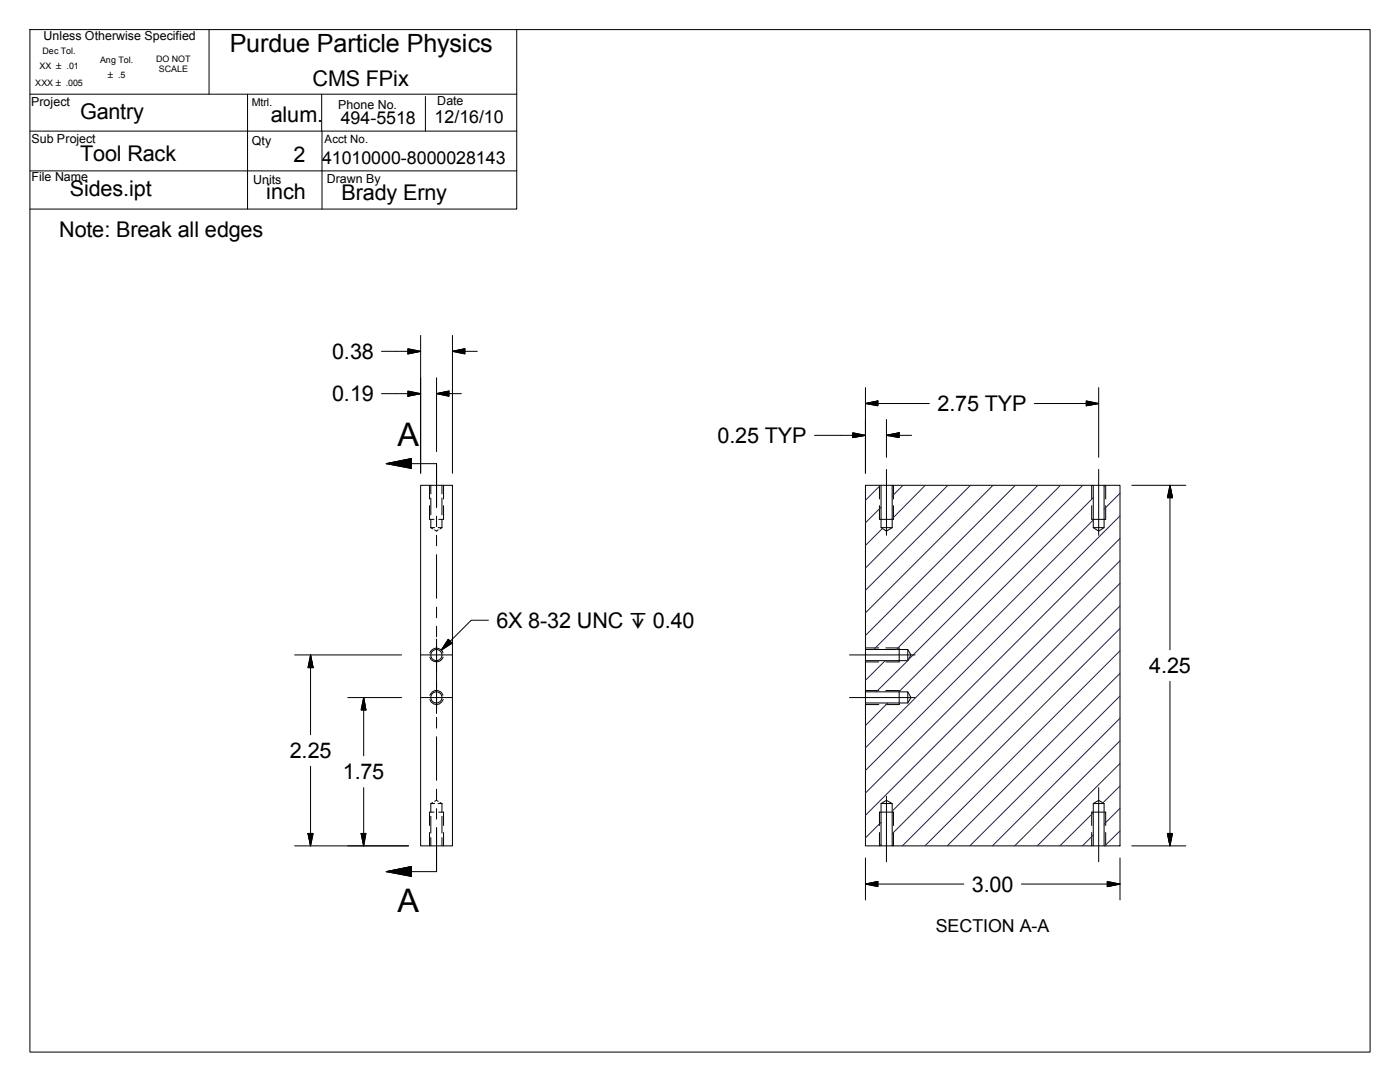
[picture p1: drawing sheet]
<svg xmlns="http://www.w3.org/2000/svg" width="279mm" height="216mm" viewBox="0 0 279 216" stroke-linecap="round" stroke-linejoin="round" font-family="sans-serif">
<!-- layer: Hidden Edges(ANSI) -->
<g fill="none" stroke="#000" stroke-width=".2">
<path d="M85.7 96.8v2.8M86 96.8v1.8M86 99.4v3.3M88.2 96.8v1.8M88.2 99.4v3.3M88.5 96.8v2.8M85.7 100.9v2.7h.9M86 105.3h.7M86 105.3l.4 .2M86 103.6v1.7M86.7 105.7l.4 .3 .3-.3M87.4 105.3h.8"/>
<path d="M88.2 105.3l-.4 .2M88.2 103.6v1.7M88.5 100.9v2.7h-.9M86.7 159.9l.4-.2 .3 .2M85.7 166.1v2.7M86 160.3v1.8M86 162.9v3.3M86 167.1v1.7M86 160.3h.7M86.4 160.1l-.4 .2M86.6 162.1h-.9v2.6M87.4 160.3h.8"/>
<path d="M87.6 162.1h.9v2.6M87.8 160.1l.4 .2M88.2 160.3v1.8M88.2 162.9v3.3M88.2 167.1v1.7M88.5 166.1v2.7"/>
</g>
<!-- layer: Visible Edges(ANSI) -->
<g fill="none" stroke="#000" stroke-width=".2">
<path d="M83.9 96.8h6.4v72h-6.4zM172.7 96.8h3.1v8.5l1.1 .7 1.2-.7v-8.5h40.1v8.5l1.1 .7 1-.7v-8.5h3.2v72h-3.2v-8.5l-1-.6-1.1 .6v8.5h-40.1v-8.5l-1.2-.6-1.1 .6v8.5h-3.1v-28.5h8.5l.6-1.1-.6-1.2h-8.5v-6.2h8.5l.6-1.1-.6-1.1h-8.5zM175.8 96.8h2.3M218.2 96.8h2.1M175.5 103.6h2.8M175.8 105.3h2.3M217.9 103.6h2.8M218.2 105.3h2.1M172.7 129.6v2.2M172.7 138v2.3M179.5 129.3v2.8M179.5 137.8v2.8"/>
<path d="M181.2 129.6v2.2M181.2 138v2.3M175.5 162.1h2.8M175.8 160.3h2.3M175.8 168.8h2.3M217.9 162.1h2.8M218.2 160.3h2.1M218.2 168.8h2.1"/>
<circle cx="87.1" cy="139.2" r="1.11"/>
<circle cx="87.1" cy="130.7" r="1.11"/>
</g>
<!-- layer: Threads(ANSI) -->
<g fill="none" stroke="#000" stroke-width=".2">
<path d="M175.5 96.8v2.8M178.3 96.8v2.8M217.9 96.8v2.8M220.7 96.8v2.8M175.5 100.9v2.7M178.3 100.9v2.7M217.9 100.9v2.7M220.7 100.9v2.7M85.8 139.6a1.38 1.38 0 0 0 1.3 1 1.38 1.38 0 0 0 1.4-1M85.8 138.7a1.35 1.35 0 0 1 1.3-.9 1.35 1.35 0 0 1 1.3 .9M85.8 131.1a1.41 1.41 0 0 0 1.3 1 1.41 1.41 0 0 0 1.4-1M85.8 130.3a1.35 1.35 0 0 1 1.3-1 1.35 1.35 0 0 1 1.3 1"/>
<path d="M172.7 129.3h2.7M172.7 132.1h2.7M172.7 137.8h2.7M176.8 129.3h2.7M176.8 132.1h2.7M176.8 137.8h2.7M172.7 140.6h2.7M176.8 140.6h2.7M175.5 162.1v2.6M175.5 166.1v2.7M178.3 162.1v2.6M178.3 166.1v2.7"/>
<path d="M217.9 162.1v2.6M217.9 166.1v2.7M220.7 162.1v2.6M220.7 166.1v2.7"/>
</g>
<!-- layer: Section View Lines(ANSI) -->
<g fill="none" stroke="#000" stroke-width=".2">
<path d="M77.1 92.5l5-1v2zM77.1 92.5h10v8.7M87.1 103v2.1M87.1 106.8v2.1M87.1 110.7v8.7M87.1 121.2v2.1M87.1 125v2.1M87.1 128.8v8.7M87.1 139.3v2.1M87.1 143.1v2.2M87.1 147v8.7M87.1 157.5v2.1"/>
<path d="M77.1 173.9l5-1v2zM87.1 161.4v2M87.1 165.2v8.7h-10"/>
</g>
<path d="M77.1 92.5l5-1zM77.1 92.5l5-1v2zM77.1 173.9l5-1zM77.1 173.9l5-1v2z" fill="#000" stroke="#000" stroke-width=".2"/>
<!-- layer: Sketch Geometry(ANSI) -->
<path d="M6 5.9h267.4v204h-267.4zM6 18.8h97.1M41.7 5.9v12.9M49.4 18.8v22.9M64.2 18.8v7.4M84.9 19.2v7M103.1 5.9v35.8h-97.1M6 26.2h97.1M6 34.1h97.1M64.3 26.2v15.5" fill="none" stroke="#000" stroke-width=".2"/>
<!-- layer: Hatch -->
<g fill="none" stroke="#1e1e47" stroke-width=".2">
<path d="M175.7 96.8l-3 3M180.2 96.8l-2.1 2.2M184.7 96.8l-6.6 6.7M189.2 96.8l-16.5 16.5M193.7 96.8l-21 21M198.2 96.8l-25.5 25.5M202.6 96.8l-29.9 30M207.1 96.8l-32.7 32.8M211.6 96.8l-32.7 32.8M216.1 96.8l-34.9 35M218.2 99.3l-38.8 38.7M220.6 96.8l-.3 .3"/>
<path d="M223.5 98.4l-3.2 3.2M175.8 101.2l-3.1 3.1M176.1 105.5l-3.4 3.3M218.2 103.8l-45.5 45.4M223.5 116.4l-45.4 45.5M223.5 111.9l-50.8 50.8M223.5 107.4l-50.8 50.8M223.5 102.9l-50.8 50.8M176.7 131.8l-4 4M181.2 131.8l-6.3 6.2M223.5 138.9l-30 29.9M223.5 134.4l-34.5 34.4"/>
<path d="M223.5 129.9l-38.9 38.9M223.5 125.4l-43.4 43.4M223.5 120.9l-45.4 45.5M177.2 140.3l-4.5 4.5M223.5 156.8l-3.4 3.4M223.5 152.3l-16.5 16.5M223.5 147.8l-21 21M223.5 143.3l-25.4 25.5M175.8 168.5l-.2 .3M175.8 164.1l-3.1 3.1M218.2 166.6l-2.2 2.2M218.2 162.2l-6.7 6.6"/>
<path d="M223.5 165.8l-3 3M223.5 161.3l-3.2 3.2"/>
</g>
<!-- layer: Center Mark(ANSI) -->
<path d="M83.9 130.7h6.4M83.9 139.2h6.4M87.1 127.5v6.4M87.1 136v6.4" fill="none" stroke="#000" stroke-width=".2"/>
<!-- layer: Centerline(ANSI) -->
<path d="M176.9 93.7v13.1M219.3 93.7v13.1M169.5 130.7h13.1M169.5 139.2h13.1M176.9 158.9v13.1M219.3 157.2v14.8" fill="none" stroke="#000" stroke-width=".2"/>
<!-- layer: Dimensions(ANSI) -->
<g fill="none" stroke="#000" stroke-width=".2">
<path d="M76.1 78.5h7.8M76.1 70.1h7.8M81.4 78l2.5 .5-2.5 .6zM81.4 69.6l2.5 .5-2.5 .5zM83.9 66.9v27.5M87.1 78.5l2.5-.5v1.1zM87.1 78.5h5M87.1 75.4v14.7M90.3 70.1l2.5-.5v1zM90.3 70.1h4.9M90.3 66.9v27.5M172.7 77.3v17.1"/>
<path d="M219.3 77.3v13.9M162.6 86.9h10.1M170.2 86.4l2.5 .5-2.5 .4zM172.7 80.5l2.5-.5v1zM172.7 80.5h12.8M176.9 86.9l2.6-.5v.9zM176.9 86.9h5M176.9 83.7v7.5M206.4 80.5h12.9M216.8 80l2.5 .5-2.5 .5zM225.9 96.8h10.8M233.5 96.8l.5 2.5h-1z"/>
<path d="M233.5 96.8v32.9M58.8 130.7h21.3M62 130.7l.5 2.5h-1zM62 130.7v15.9M69.4 139.2h10.7M72.6 139.2l.4 2.5h-.9zM72.6 139.2v11.6M233.5 136v32.8M62 152.9v15.9M72.6 157.2v11.6M58.8 168.8h22.7M61.5 166.3h1l-.5 2.5z"/>
<path d="M72.1 166.3h.9l-.4 2.5zM172.7 176.4l2.5-.5v1zM172.7 171.2v8.4M172.7 176.4h19.6M203.8 176.4h19.7M221 175.9l2.5 .5-2.5 .5zM223.5 171.2v8.4M225.9 168.8h10.8M233 166.3h1l-.5 2.5z"/>
</g>
<g fill="#000" stroke="#000" stroke-width=".2">
<path d="M81.4 79.1l2.5-.6zM81.4 78l2.5 .5-2.5 .6zM81.4 70.6l2.5-.5zM81.4 69.6l2.5 .5-2.5 .5zM87.1 78.5l2.5-.5zM87.1 78.5l2.5-.5v1.1zM90.3 70.1l2.5-.5zM90.3 70.1l2.5-.5v1zM170.2 87.3l2.5-.4zM170.2 86.4l2.5 .5-2.5 .4zM172.7 80.5l2.5-.5zM172.7 80.5l2.5-.5v1z"/>
<path d="M176.9 86.9l2.6-.5zM176.9 86.9l2.6-.5v.9zM216.8 81l2.5-.5zM216.8 80l2.5 .5-2.5 .5zM233.5 96.8l.5 2.5zM233.5 96.8l.5 2.5h-1zM62 130.7l.5 2.5zM62 130.7l.5 2.5h-1zM72.6 139.2l.4 2.5zM72.6 139.2l.4 2.5h-.9zM61.5 166.3l.5 2.5zM61.5 166.3h1l-.5 2.5z"/>
<path d="M72.1 166.3l.5 2.5zM72.1 166.3h.9l-.4 2.5zM172.7 176.4l2.5-.5zM172.7 176.4l2.5-.5v1zM221 176.9l2.5-.5zM221 175.9l2.5 .5-2.5 .5zM233 166.3l.5 2.5zM233 166.3h1l-.5 2.5z"/>
</g>
<!-- layer: Symbols(ANSI) -->
<path d="M89.5 127.6l.7 .7-2.1 1.4zM97.5 123.8h-3.5l-5.9 5.9" fill="none" stroke="#000" stroke-width=".2"/>
<path d="M89.5 127.6l-1.4 2.1zM89.5 127.6l.7 .7-2.1 1.4z" fill="#000" stroke="#000" stroke-width=".2"/>
<g font-size="6.5">
<text x="79.3" y="89">A</text>
<text x="79.3" y="182">A</text>
</g>
<text font-size="5" x="45.8" y="10.4">Purdue Particle Physics</text>
<g font-size="4.3">
<text x="62.4" y="17.1">CMS FPix</text>
<text x="16" y="23.7">Gantry</text>
<text x="54" y="24.3">alum.</text>
<text x="16" y="32.1">Tool Rack</text>
<text x="58.5" y="32.3">2</text>
<text x="13.9" y="39.2">Sides.ipt</text>
<text x="53.1" y="39.7">inch</text>
<text x="68.1" y="39.9">Brady Erny</text>
<text x="11.8" y="47.2">Note: Break all edges</text>
<text x="66.3" y="71.6">0.38</text>
<text x="66.3" y="80">0.19</text>
<text x="187.1" y="82">2.75 TYP</text>
<text x="143.2" y="88.3">0.25 TYP</text>
<text x="99.1" y="125.2">6X 8-32 UNC ↧ 0.40</text>
<text x="229.4" y="134.3">4.25</text>
<text x="57.8" y="151.3">2.25</text>
<text x="68.4" y="155.5">1.75</text>
<text x="193.9" y="177.9">3.00</text>
</g>
<g font-size="3.6">
<text x="68" y="24.8">494-5518</text>
<text x="86.7" y="24.6">12/16/10</text>
<text x="64.3" y="32.6">41010000-8000028143</text>
<text x="186.8" y="186">SECTION A-A</text>
</g>
<g font-size="2.5">
<text x="8.7" y="8.1">Unless Otherwise Specified</text>
<text x="6.2" y="21.1">Project</text>
<text x="67.5" y="21.7">Phone No.</text>
<text x="87.2" y="21">Date</text>
<text x="6.3" y="28.5">Sub Project</text>
<text x="50.2" y="28.9">Qty</text>
<text x="6.3" y="36.1">File Name</text>
<text x="50.5" y="36.7">Units</text>
<text x="65.2" y="36.4">Drawn By</text>
</g>
<text font-size="2.3" x="64.8" y="28.4">Acct No.</text>
<text font-size="2.2" x="50.2" y="21.1">Mtrl.</text>
<g font-size="1.8">
<text x="8.5" y="10.9">Dec Tol.</text>
<text x="7" y="17.2">XXX ± .005</text>
<text x="7.9" y="13.8">XX ± .01</text>
<text x="20" y="12.6">Ang Tol.</text>
<text x="31.2" y="12.4">DO NOT</text>
<text x="31.7" y="14.4">SCALE</text>
</g>
<text font-size="1.7" x="21.5" y="15.6">± .5</text>
</svg>
